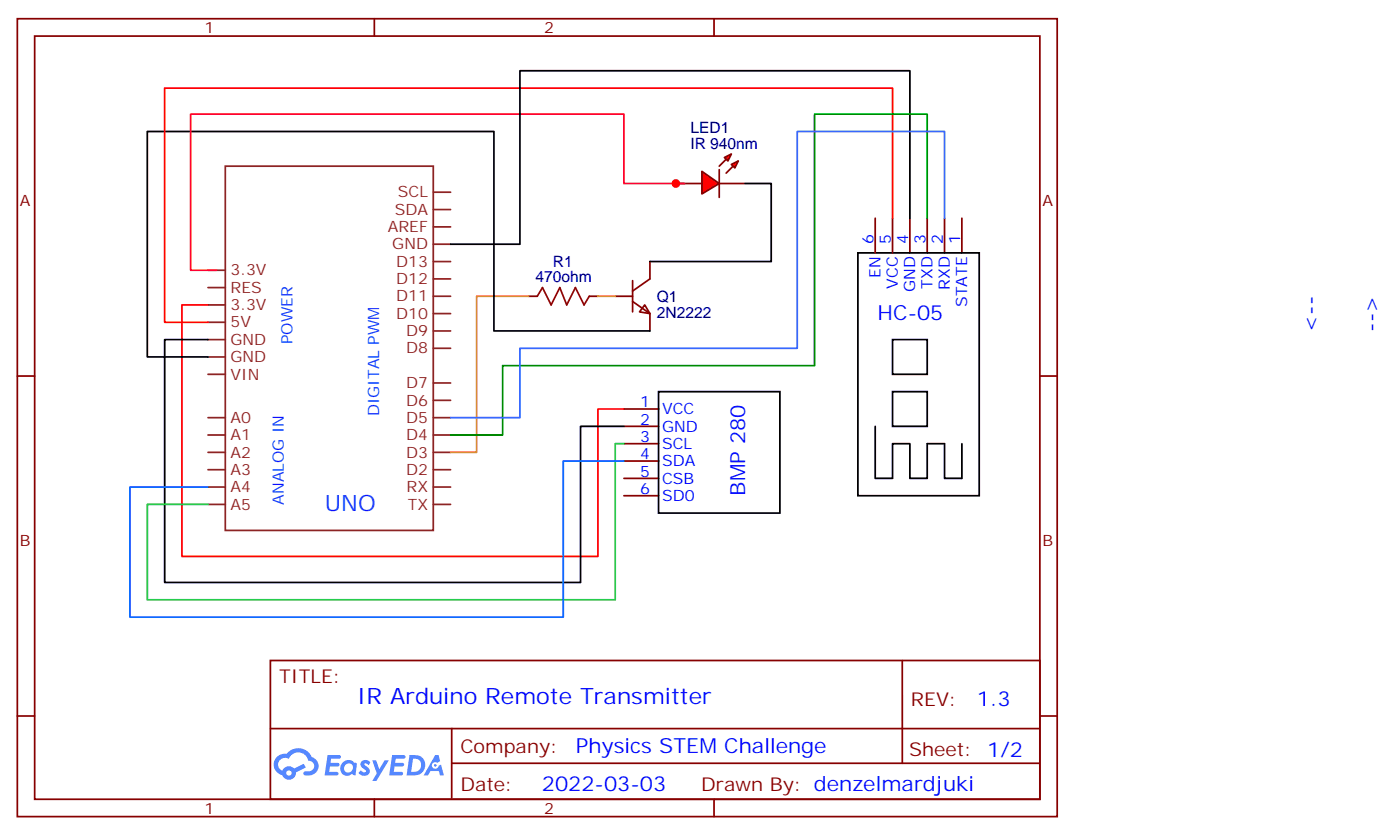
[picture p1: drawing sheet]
<svg xmlns="http://www.w3.org/2000/svg" width="285mm" height="170mm" viewBox="0 0 285 170" stroke-linecap="round" stroke-linejoin="round" font-family="sans-serif">
<g fill="none" stroke="#870000" stroke-width=".35">
<path d="M3.5 3.8h211.7v162.3h-211.7zM7.1 7.3h204.6v155.3h-204.6zM76.2 3.8v3.5M145.3 3.8v3.5M3.5 76.5h3.6M211.7 76.5h3.5M55 134.3h156.7v28.3h-156.7zM183.7 134.4v20.8M3.5 145.6h3.6M55.1 148.2h156.4M91.9 155.2h119.6M91.9 148.2v14.1"/>
<path d="M211.7 145.6h3.5M76.2 162.6v3.5M145.3 162.6v3.5"/>
</g>
<g fill="#5487ff">
<path d="M73.7 154.8a1.22 1.22 0 0 1 1.7 .3l-.4 .6a.47 .47 0 0 0-.3-.5 .47 .47 0 0 0-.6 .2l.1 .2a1.55 1.55 0 0 1 1.1 1.5 1.34 1.34 0 0 1-2.3 .1l.5-.5 .7 .4a.29 .29 0 0 0 .3-.3 .29 .29 0 0 0-.3-.3 1.04 1.04 0 0 1-.5-1.7z"/>
<path d="M66.7 153.6h2.1a.43 .43 0 0 1 .5 0 .43 .43 0 0 1 .1 .5l-.4 .2h-1.6l-.1 .9h1.5a.37 .37 0 0 1 .3 .4 .37 .37 0 0 1-.4 .3h-1.5l-.2 1.1h1.3a.43 .43 0 0 1 .5 .1 .43 .43 0 0 1 .1 .4l-.4 .2h-2.4z"/>
<path d="M79.8 153.6h2.1a.43 .43 0 0 1 .5 0 .43 .43 0 0 1 .1 .5l-.3 .2h-1.7l-.1 .9h1.5a.37 .37 0 0 1 .4 .4 .37 .37 0 0 1-.4 .3h-1.6l-.1 1.1h1.2a.43 .43 0 0 1 .5 .1 .43 .43 0 0 1 .1 .4l-.3 .2h-2.5z"/>
<path d="M88.6 153.6h.7l.3 1.2-.6 .3a.69 .69 0 0 0-1 .3 .69 .69 0 0 0 .4 1 .69 .69 0 0 0 .9-.6l.5-.3 .5 2.2h-.7l-.3-.9h-1.7l-.5 .9h-.9z"/>
<path d="M75.8 154.6h.8l.6 1.9 1.1-1.9h.8l-2.5 4.2h-.8l.9-1.5z"/>
<path d="M83.4 153.6l-.6 4.1h1.3a2.11 2.11 0 0 0 2.5-2.1 2.11 2.11 0 0 0-2.6-2zM84.1 154.3a1.39 1.39 0 0 1 1.6 1.4 1.39 1.39 0 0 1-1.7 1.3h-.3z"/>
<path d="M69.7 155.2a1.47 1.47 0 0 0-.2 2.1 1.47 1.47 0 0 0 2.1 .1l.8 .3 .2-2.3-.1-.2-.4-.1a1.49 1.49 0 0 0-2.4 .1zM70.3 155.6a.92 .92 0 0 1 1.6 .5 .92 .92 0 0 1-1.3 1 .9 .9 0 0 1-.3-1.5z"/>
<path d="M56.4 153.9a2.18 2.18 0 0 0 1.1 3.8 1.44 1.44 0 0 0 1.6 .9 1.44 1.44 0 0 0 1.1-1.5l2.1-1-.5-.7-1.9 .9a1.47 1.47 0 0 0-2.4 .5 1.39 1.39 0 0 1-.7-2 1.39 1.39 0 0 1 2-.5 2.08 2.08 0 0 1 2.1-1.3 2.08 2.08 0 0 1 1.9 1.7 1.07 1.07 0 0 1 1.2 1 1.07 1.07 0 0 1-1.1 1.2h-.6a.43 .43 0 0 0-.5 .3 .43 .43 0 0 0 .4 .5 2 2 0 0 0 2.4-1 2 2 0 0 0-.7-2.5l-.5-.2a2.98 2.98 0 0 0-5-.7l-1.1 .1zM58.3 157.2a.55 .55 0 0 1 1.1 0 .55 .55 0 0 1-1.1 0z"/>
<circle cx="88.6" cy="155.7" r=".26"/>
</g>
<g fill="none" stroke="#8c2424" stroke-width=".35">
<path d="M45.9 33.8h42.3v74.1h-42.3zM88.2 39.1h3.5M42.3 55h3.6M42.3 58.5h3.6M88.2 46.1h3.5M88.2 49.7h3.5M88.2 42.6h3.5M88.2 53.2h3.5M88.2 56.7h3.5M42.3 65.5h3.6M42.3 62h3.6M42.3 69.1h3.6"/>
<path d="M42.3 72.6h3.6M42.3 76.1h3.6M88.2 60.3h3.5M88.2 63.8h3.5M88.2 67.3h3.5M88.2 70.8h3.5M88.2 77.9h3.5M42.3 99.1h3.6M42.3 95.5h3.6M42.3 92h3.6M42.3 88.5h3.6M42.3 84.9h3.6"/>
<path d="M88.2 99.1h3.5M88.2 95.5h3.5M88.2 92h3.5M88.2 88.5h3.5M88.2 84.9h3.5M88.2 81.4h3.5M42.3 102.6h3.6M88.2 102.6h3.5"/>
</g>
<path d="M107.6 60.3h1.8M119.9 60.3h1.8M127 83.2h7.1M127 86.7h7.1M127 90.2h7.1M127 93.8h7.1M127 97.3h7.1M127 100.8h7.1" fill="none" stroke="#870000" stroke-width=".35"/>
<path d="M42.3 69.1h-8.8v49.4h84.7v-31.8h8.8M134.1 79.7h24.6v24.7h-24.6z" fill="none" stroke="#000" stroke-width=".35"/>
<path d="M109.4 60.3l1-1.8 1.8 3.5 1.7-3.5 1.5 3.5 1.7-3.5 1.8 3.5 1-1.7" fill="none" stroke="#a10000" stroke-width=".35"/>
<path d="M42.3 62h-5.3v51.2h84.7v-30h5.3" fill="none" stroke="#f00" stroke-width=".35"/>
<path d="M127 90.2h-1.8v31.8h-95.2v-19.4h12.3" fill="none" stroke="#0c3" stroke-width=".35"/>
<path d="M127 93.8h-12.3v31.7h-88.2v-26.4h15.8" fill="none" stroke="#06f" stroke-width=".35"/>
<g fill="#f00" stroke="#870000" stroke-width=".35">
<path d="M142.9 34.9l3.5 2.4-3.5 2.1z"/>
<path d="M146.4 34.5v5.6z"/>
</g>
<g fill="#870000" stroke="#870000" stroke-width=".35">
<path d="M146.4 33.8l1.4-1.4z"/>
<path d="M147.8 35.2l1.4-1.4z"/>
</g>
<g fill="#f00" stroke="#870000" stroke-width=".35">
<path d="M147.5 32l1.4-.7-.7 1.4z"/>
<path d="M148.9 33.4l1.4-.7-.7 1.4z"/>
</g>
<g fill="none" stroke="#870000" stroke-width=".35">
<path d="M137.6 37.3h5.3M146.4 37.3h5.3M128.8 57.1v6.3M132.3 53.2v3.5l-3.5 2.5M178.2 44.4v7M181.7 44.4v7M185.2 44.4v7M188.7 44.4v7M192.3 44.4v7M195.8 44.4v7M125.2 60.3h3.6M128.8 61.3l3.5 2.5v3.5"/>
<path d="M131.2 62l1.1 1.8-2.1-.4z"/>
</g>
<path d="M107.6 60.3h-10.6v31.7h-5.3M121.7 60.3h3.5" fill="none" stroke="#f90" stroke-width=".35"/>
<path d="M151.7 37.3h5.3v15.9h-24.7M174.6 51.4h24.7v49.4h-24.7zM185.2 44.4v-30h-79.4v35.3h-14.1M132.3 67.3h-31.8v-40.6h-70.5v45.9h12.3M181.7 79.7h7v7h-7zM181.7 69.1h7v7h-7zM178.2 86.7v10.6h3.5v-7.1h3.5v7.1h3.5v-7.1h3.6v7.1h3.5v-7.1" fill="none" stroke="#000" stroke-width=".35"/>
<path d="M139.3 37.3h-12.3v-14.1h-88.2v31.8h5.3" fill="none" stroke="#f03" stroke-width=".35"/>
<path d="M181.7 44.4v-26.5h-148.2v47.6h8.8" fill="none" stroke="#f00" stroke-width=".35"/>
<path d="M188.7 44.4v-21.2h-22.9v51.2h-63.5v14.1h-10.6" fill="none" stroke="#008700" stroke-width=".35"/>
<path d="M192.3 44.4v-17.7h-30v44.1h-56.5v14.1h-14.1" fill="none" stroke="#36f" stroke-width=".35"/>
<circle cx="137.6" cy="37.3" r=".88" fill="#c00"/>
<text font-size="4.6" fill="#03f" x="66.1" y="103.8">UNO</text>
<text font-size="4.6" fill="#00f" x="72.7" y="143.2">IR Arduino Remote Transmitter</text>
<g font-size="4.2" fill="#00f">
<text x="178.6" y="65">HC-05</text>
<text x="268.1" y="67.4" transform="rotate(-90 268.1 67.4)">&lt;--</text>
<text x="280.5" y="67.4" transform="rotate(-90 280.5 67.4)">--&gt;</text>
<text x="151.7" y="100.8" transform="rotate(-90 151.7 100.8)">BMP 280</text>
<text x="198.8" y="143.6">1.3</text>
<text x="117.2" y="153.2">Physics STEM Challenge</text>
<text x="110.3" y="161">2022-03-03</text>
</g>
<g font-size="3.9" fill="#800">
<text x="56.8" y="138.9">TITLE:</text>
<text x="185.4" y="143.6">REV:</text>
<text x="93.7" y="153.1">Company:</text>
<text x="185.1" y="153.7">Sheet: 1/2</text>
<text x="93.7" y="160.8">Date:</text>
<text x="142.7" y="160.9">Drawn By: denzelmardjuki</text>
</g>
<g font-size="3.2" fill="#800">
<text x="41.6" y="6.8">1</text>
<text x="110.8" y="6.8">2</text>
<text x="4.1" y="41.9">A</text>
<text x="212.2" y="41.9">A</text>
<text x="4.1" y="111.1">B</text>
<text x="212.2" y="111.1">B</text>
<text x="41.6" y="165.6">1</text>
<text x="110.8" y="165.6">2</text>
</g>
<g font-size="3.2" fill="#000080">
<text x="140.5" y="27">LED1</text>
<text x="140.5" y="30.3">IR 940nm</text>
<text x="109" y="57.4">470ohm</text>
<text x="112.5" y="54.2">R1</text>
<text x="133.7" y="64.6">2N2222</text>
<text x="133.7" y="61.4">Q1</text>
</g>
<g font-size="3.2" fill="#8d2323">
<text x="81" y="40.1">SCL</text>
<text x="78.9" y="47.2">AREF</text>
<text x="80.4" y="43.7">SDA</text>
<text x="79.9" y="50.7">GND</text>
<text x="46.9" y="56">3.3V</text>
<text x="46.9" y="59.5">RES</text>
<text x="80.7" y="54.3">D13</text>
<text x="80.7" y="57.8">D12</text>
<text x="46.9" y="63.1">3.3V</text>
<text x="80.7" y="61.3">D11</text>
<text x="80.7" y="64.8">D10</text>
<text x="46.9" y="66.6">5V</text>
<text x="46.9" y="70.1">GND</text>
<text x="82.7" y="68.4">D9</text>
<text x="82.7" y="71.9">D8</text>
<text x="46.9" y="73.7">GND</text>
<text x="46.9" y="77.2">VIN</text>
<text x="82.7" y="79">D7</text>
<text x="82.7" y="82.5">D6</text>
<text x="46.9" y="89.5">A1</text>
<text x="46.9" y="86">A0</text>
<text x="82.7" y="86">D5</text>
<text x="82.7" y="89.5">D4</text>
<text x="46.9" y="93.1">A2</text>
<text x="82.7" y="93.1">D3</text>
<text x="46.9" y="100.1">A4</text>
<text x="46.9" y="96.6">A3</text>
<text x="82.7" y="96.6">D2</text>
<text x="82.8" y="100.1">RX</text>
<text x="46.9" y="103.6">A5</text>
<text x="83" y="103.6">TX</text>
</g>
<g font-size="3.2" fill="#00f">
<text x="177.8" y="49.7" transform="rotate(-90 177.8 49.7)">6</text>
<text x="181.3" y="49.7" transform="rotate(-90 181.3 49.7)">5</text>
<text x="184.9" y="49.7" transform="rotate(-90 184.9 49.7)">4</text>
<text x="188.4" y="49.7" transform="rotate(-90 188.4 49.7)">3</text>
<text x="191.9" y="49.7" transform="rotate(-90 191.9 49.7)">2</text>
<text x="195.4" y="49.7" transform="rotate(-90 195.4 49.7)">1</text>
<text x="179.2" y="56.5" transform="rotate(-90 179.2 56.5)">EN</text>
<text x="182.7" y="58.7" transform="rotate(-90 182.7 58.7)">VCC</text>
<text x="186.3" y="59.4" transform="rotate(-90 186.3 59.4)">GND</text>
<text x="189.8" y="58.7" transform="rotate(-90 189.8 58.7)">TXD</text>
<text x="193.3" y="59" transform="rotate(-90 193.3 59)">RXD</text>
<text x="196.8" y="62.4" transform="rotate(-90 196.8 62.4)">STATE</text>
<text x="130.3" y="82.8">1</text>
<text x="130.3" y="86.4">2</text>
<text x="130.3" y="89.9">3</text>
<text x="134.8" y="84.2">VCC</text>
<text x="134.8" y="87.8">GND</text>
<text x="130.3" y="93.4">4</text>
<text x="134.8" y="91.3">SCL</text>
<text x="134.8" y="94.8">SDA</text>
<text x="130.3" y="96.9">5</text>
<text x="130.3" y="100.5">6</text>
<text x="134.8" y="98.4">CSB</text>
<text x="134.8" y="101.9">SD0</text>
</g>
<g font-size="3.2" fill="#03f">
<text x="59.5" y="70" transform="rotate(-90 59.5 70)">POWER</text>
<text x="77.2" y="84.7" transform="rotate(-90 77.2 84.7)">DIGITAL PWM</text>
<text x="57.8" y="102.7" transform="rotate(-90 57.8 102.7)">ANALOG IN</text>
</g>
</svg>
